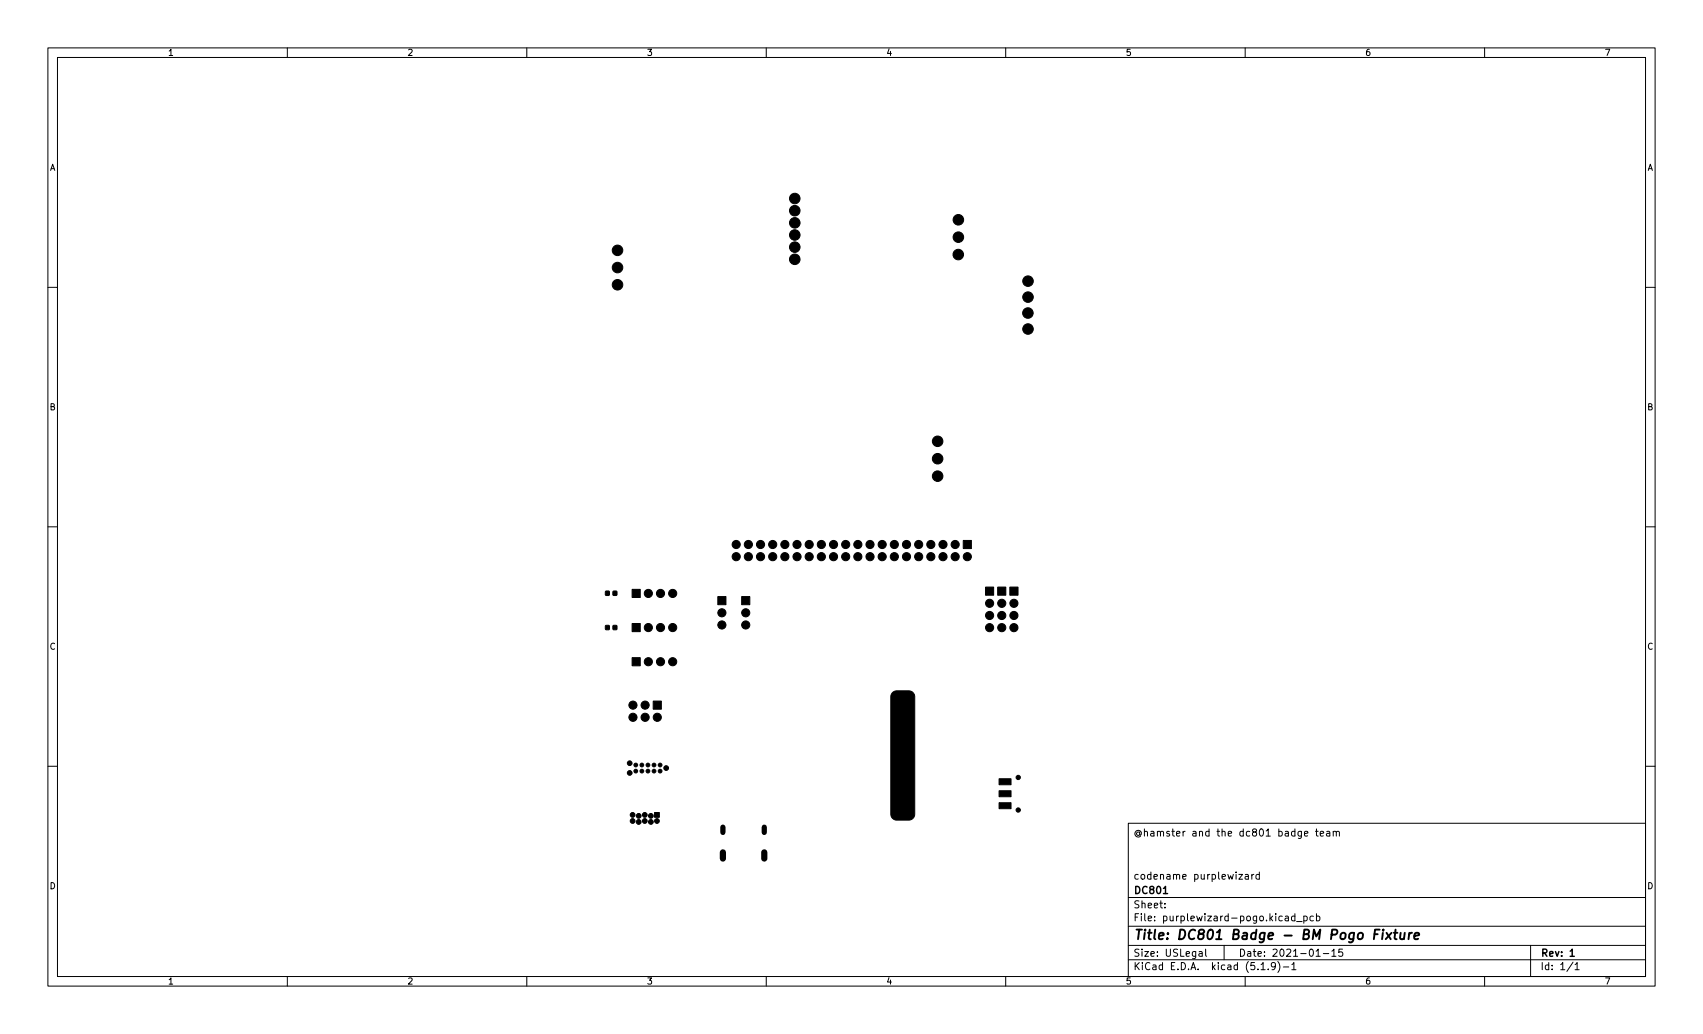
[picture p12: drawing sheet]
<svg xmlns="http://www.w3.org/2000/svg" width="356mm" height="216mm" viewBox="0 0 356 216" stroke-linecap="round" stroke-linejoin="round" font-family="sans-serif">
<g fill="none" stroke="#000" stroke-width=".21">
<path d="M10 10h335.6v195.9h-335.6zM12 12h331.6v191.9h-331.6zM60 10v2M110 10v2M160 10v2M210 10v2M260 10v2M310 10v2M10 60h2M343.6 60h2M10 110h2M343.6 110h2"/>
<path d="M10 160h2M343.6 160h2M235.6 171.9h108v32h-108zM272.4 174.1l.7-.2-.1-.3h-.4l-.2 .2 .1 .7h.5M274.7 173.6h.5M274.9 173.1v1.3l.3 .2M275.7 174.1l.7-.2-.1-.3h-.4l-.2 .2v.7h.6M277 173.6h.6l.1 1M277.7 173.9l-.5 .1-.2 .2 .2 .4 .5-.1M278.4 173.7l.2-.1h.4v1M278.4 173.6v1M279 173.8l.2-.2h.4l.1 1"/>
<path d="M235.6 197.4h108M235.6 193.4h108M235.6 187.4h108M243.2 189.4v.2M243.2 188.7v.1M250.4 198.7h.6v1M251 199l-.5 .1-.2 .2 .2 .4 .5-.1M251.7 198.2v1.3l.3 .2M255.6 197.4v3M258.7 182.6h.8l-.8 1h.8M260 182.6h.6l.1 1M260.7 182.9l-.5 .1-.2 .2 .2 .4 .5-.1"/>
<path d="M261.4 182.6v1M261.8 182.6l-.4 .3M263 182.6h-.5l-.3 .3 .2 .6h.6M263 182.1v1.5M268.4 191.4h.6v.9M269 191.6l-.5 .1-.2 .2 .2 .4 .5-.1M270.4 191.4l-.4-.1-.3 .3 .1 .6h.6M270.4 190.8v1.5M270.7 192.4h1.2M272.2 191.4l.5-.1 .3 .3-.2 .6h-.6M272.2 191.3v1.5M274.2 191.4l-.4-.1-.3 .3 .2 .6h.5"/>
<path d="M274.8 199.7h.9M274.9 191.4l.4-.1 .3 .3-.1 .6h-.6M274.9 190.8v1.5M276.3 199.1h1.2M278.1 198.6l.4-.4v1.5M278.1 199.7h.9M280.3 198.2h-.7l-.1 .7 .2-.2 .5 .1 .2 .2-.1 .5-.2 .2-.6-.2M319.6 197.4v6.5M60 203.9v2M110 203.9v2M160 203.9v2M210 203.9v2"/>
<path d="M235.6 200.4h108M260 203.9v2M263.3 201.4l.4-.4v1.5M263.3 202.5h.9M264.8 202.3v.2M266.3 201.6l-.3 .3-.4-.1-.1-.2 .1-.6h.4l.2 .1a.99 .99 0 0 1-.3 1.4h-.3M266.8 200.8a1.72 1.72 0 0 1 0 2.2M268 201.9h1.1M269.7 201.4l.5-.4v1.5M269.7 202.5h.9M310 203.9v2M328.5 200.9l-1.3 1.9"/>
<path d="M328.9 201.4l.4-.4v1.5M328.9 202.5h.8"/>
</g>
<path d="M242.9 186.6h.9M327.9 198.6l.4-.4v1.5M327.9 199.7h.8" fill="none" stroke="#000" stroke-width=".3"/>
<g fill="none" stroke="#000" stroke-width=".4">
<path d="M287 195.1h.7M288.1 194.1h-1l-.2 2M288.8 194.8l-.2 1.3M288.8 194.1v.2M289.5 194.8l.9 1.3M290.6 194.8l-1.3 1.3M291 194.8h.8M291.4 194.1l-.2 1.7 .1 .2 .3 .1M292.5 194.8l-.1 1.2 .5 .1 .3-.2M293.3 194.8l-.1 1.3M294.3 194.8l-.2 1.3M294.8 194.8l-.3 .1-.3 .3"/>
<path d="M295.3 195.4l1-.2v-.3h-.8l-.2 .9 .2 .3 .6-.1"/>
</g>
<g fill="#000" stroke="#000" stroke-width=".21">
<path d="M201.1 112.8h1.7v1.7h-1.7zM126.5 130.6h.7v.9l-.8-.1zM126.5 123.5h.7v.8h-.8zM128 130.6h.8v.9l-.8-.1zM128 123.5h.8v.8h-.8zM132 137.3h1.7v1.7h-1.7zM132 130.2h1.7v1.7h-1.7zM132 123.1h1.7v1.7h-1.7zM149.9 124.6h1.7v1.7h-1.7zM154.9 124.6h1.7v1.7h-1.7zM205.8 122.6h1.7v1.7h-1.7zM208.3 122.6h1.7v1.7h-1.7z"/>
<path d="M210.9 122.6h1.7v1.7h-1.7zM136.4 146.4h1.7v1.7h-1.7zM186.4 144.6l.7-.4h2.7a1.25 1.25 0 0 1 1.2 1.3v24.5a1.25 1.25 0 0 1-1.2 1.2h-2.5a1.25 1.25 0 0 1-1.3-1.2v-24.5zM136.7 169.7h1v1h-1zM208.6 162.6h2.5v1.3h-2.5zM208.6 165.1h2.5v1.3h-2.5zM208.6 167.6h2.5v1.3h-2.5z"/>
<circle cx="128.9" cy="52.3" r="1.1"/>
<circle cx="128.9" cy="59.5" r="1.1"/>
<circle cx="128.9" cy="55.9" r="1.1"/>
<circle cx="166" cy="46.5" r="1.1"/>
<circle cx="166" cy="44" r="1.1"/>
<circle cx="166" cy="54.1" r="1.1"/>
<circle cx="166" cy="51.6" r="1.1"/>
<circle cx="166" cy="49.1" r="1.1"/>
<circle cx="166" cy="41.5" r="1.1"/>
<circle cx="200.1" cy="53.2" r="1.1"/>
<circle cx="200.1" cy="45.9" r="1.1"/>
<circle cx="200.1" cy="49.5" r="1.1"/>
<circle cx="214.7" cy="58.7" r="1.1"/>
<circle cx="214.6" cy="65.4" r="1.1"/>
<circle cx="214.7" cy="68.7" r="1.1"/>
<circle cx="214.7" cy="62" r="1.1"/>
<circle cx="195.8" cy="99.4" r="1.1"/>
<circle cx="195.8" cy="95.8" r="1.1"/>
<circle cx="195.8" cy="92.1" r="1.1"/>
<circle cx="153.7" cy="116.2" r=".85"/>
<circle cx="153.7" cy="113.7" r=".85"/>
<circle cx="156.3" cy="116.2" r=".85"/>
<circle cx="156.3" cy="113.7" r=".85"/>
<circle cx="158.8" cy="116.2" r=".85"/>
<circle cx="158.8" cy="113.7" r=".85"/>
<circle cx="161.3" cy="116.2" r=".85"/>
<circle cx="161.3" cy="113.7" r=".85"/>
<circle cx="163.9" cy="113.7" r=".85"/>
<circle cx="163.9" cy="116.2" r=".85"/>
<circle cx="166.4" cy="113.7" r=".85"/>
<circle cx="166.4" cy="116.2" r=".85"/>
<circle cx="169" cy="113.7" r=".85"/>
<circle cx="169" cy="116.2" r=".85"/>
<circle cx="171.5" cy="116.2" r=".85"/>
<circle cx="171.5" cy="113.7" r=".85"/>
<circle cx="174" cy="113.7" r=".85"/>
<circle cx="174" cy="116.2" r=".85"/>
<circle cx="176.6" cy="116.2" r=".85"/>
<circle cx="176.6" cy="113.7" r=".85"/>
<circle cx="179.1" cy="113.7" r=".85"/>
<circle cx="179.1" cy="116.2" r=".85"/>
<circle cx="181.7" cy="113.7" r=".85"/>
<circle cx="181.7" cy="116.2" r=".85"/>
<circle cx="184.2" cy="116.2" r=".85"/>
<circle cx="184.2" cy="113.7" r=".85"/>
<circle cx="186.7" cy="113.7" r=".85"/>
<circle cx="186.7" cy="116.2" r=".85"/>
<circle cx="189.3" cy="116.2" r=".85"/>
<circle cx="189.3" cy="113.7" r=".85"/>
<circle cx="191.8" cy="113.7" r=".85"/>
<circle cx="191.8" cy="116.2" r=".85"/>
<circle cx="194.4" cy="113.7" r=".85"/>
<circle cx="194.4" cy="116.2" r=".85"/>
<circle cx="196.9" cy="113.7" r=".85"/>
<circle cx="196.9" cy="116.2" r=".85"/>
<circle cx="199.4" cy="113.7" r=".85"/>
<circle cx="199.4" cy="116.2" r=".85"/>
<circle cx="202" cy="116.2" r=".85"/>
<circle cx="135.4" cy="131" r=".85"/>
<circle cx="135.4" cy="123.9" r=".85"/>
<circle cx="135.4" cy="138.2" r=".85"/>
<circle cx="137.9" cy="131" r=".85"/>
<circle cx="137.9" cy="123.9" r=".85"/>
<circle cx="137.9" cy="138.2" r=".85"/>
<circle cx="140.5" cy="131" r=".85"/>
<circle cx="140.5" cy="123.9" r=".85"/>
<circle cx="140.5" cy="138.2" r=".85"/>
<circle cx="150.7" cy="130.5" r=".85"/>
<circle cx="150.7" cy="128" r=".85"/>
<circle cx="155.7" cy="130.5" r=".85"/>
<circle cx="155.7" cy="128" r=".85"/>
<circle cx="206.6" cy="128.5" r=".85"/>
<circle cx="206.6" cy="126" r=".85"/>
<circle cx="206.6" cy="131.1" r=".85"/>
<circle cx="209.2" cy="126" r=".85"/>
<circle cx="209.2" cy="128.5" r=".85"/>
<circle cx="209.2" cy="131.1" r=".85"/>
<circle cx="211.7" cy="126" r=".85"/>
<circle cx="211.7" cy="128.5" r=".85"/>
<circle cx="211.7" cy="131.1" r=".85"/>
<circle cx="131.5" cy="159.4" r=".49"/>
<circle cx="132.2" cy="147.2" r=".85"/>
<circle cx="132.2" cy="149.8" r=".85"/>
<circle cx="132.8" cy="159.7" r=".39"/>
<circle cx="134" cy="159.7" r=".39"/>
<circle cx="134.7" cy="149.8" r=".85"/>
<circle cx="134.7" cy="147.2" r=".85"/>
<circle cx="135.3" cy="159.7" r=".39"/>
<circle cx="136.6" cy="159.7" r=".39"/>
<circle cx="137.2" cy="149.8" r=".85"/>
<circle cx="137.8" cy="159.7" r=".39"/>
<circle cx="131.5" cy="161.4" r=".49"/>
<circle cx="132.1" cy="170.2" r=".5"/>
<circle cx="132.1" cy="171.4" r=".5"/>
<circle cx="132.8" cy="161" r=".39"/>
<circle cx="133.4" cy="170.4" r=".5"/>
<circle cx="133.4" cy="171.6" r=".5"/>
<circle cx="134" cy="161" r=".39"/>
<circle cx="134.6" cy="171.4" r=".5"/>
<circle cx="134.6" cy="170.2" r=".5"/>
<circle cx="135.3" cy="161" r=".39"/>
<circle cx="135.9" cy="170.4" r=".5"/>
<circle cx="135.9" cy="171.6" r=".5"/>
<circle cx="136.6" cy="161" r=".39"/>
<circle cx="137.2" cy="171.4" r=".5"/>
<circle cx="137.8" cy="161" r=".39"/>
<circle cx="139.1" cy="160.4" r=".49"/>
<circle cx="212.6" cy="169.1" r=".45"/>
<circle cx="212.6" cy="162.3" r=".45"/>
</g>
<path d="M150.9 178v1.3M159.6 178v1.3" fill="none" stroke="#000" stroke-width="1.3"/>
<path d="M150.9 172.7v1.1M159.6 172.7v1.1" fill="none" stroke="#000" stroke-width="1.1"/>
<text font-size="2.8" x="236.6" y="196.2">Title: DC801 Badge - BM Pogo Fixture</text>
<g font-size="2.1">
<text x="236.6" y="174.6">@hamster and the dc801 badge team</text>
<text x="236.6" y="183.6">codename purplewizard</text>
<text x="236.6" y="189.7">Sheet:</text>
<text x="236.6" y="186.7">DC801</text>
<text x="236.6" y="192.4">File: purplewizard-pogo.kicad_pcb</text>
<text x="236.6" y="202.5">KiCad E.D.A. kicad (5.1.9)-1</text>
<text x="236.6" y="199.7">Size: USLegal</text>
<text x="258.6" y="199.7">Date: 2021-01-15</text>
<text x="321.6" y="199.7">Rev: 1</text>
<text x="321.6" y="202.5">Id: 1/1</text>
</g>
<g font-size="1.8">
<text x="35" y="11.6">1</text>
<text x="85" y="11.6">2</text>
<text x="135" y="11.6">3</text>
<text x="185" y="11.6">4</text>
<text x="235" y="11.6">5</text>
<text x="285" y="11.6">6</text>
<text x="335" y="11.6">7</text>
<text x="10.3" y="35.6">A</text>
<text x="343.9" y="35.6">A</text>
<text x="10.3" y="85.7">B</text>
<text x="343.9" y="85.7">B</text>
<text x="10.3" y="135.6">C</text>
<text x="343.9" y="135.6">C</text>
<text x="10.3" y="185.7">D</text>
<text x="343.9" y="185.7">D</text>
<text x="35" y="205.6">1</text>
<text x="85" y="205.6">2</text>
<text x="135" y="205.6">3</text>
<text x="185" y="205.6">4</text>
<text x="235" y="205.6">5</text>
<text x="285" y="205.6">6</text>
<text x="335" y="205.6">7</text>
</g>
</svg>
